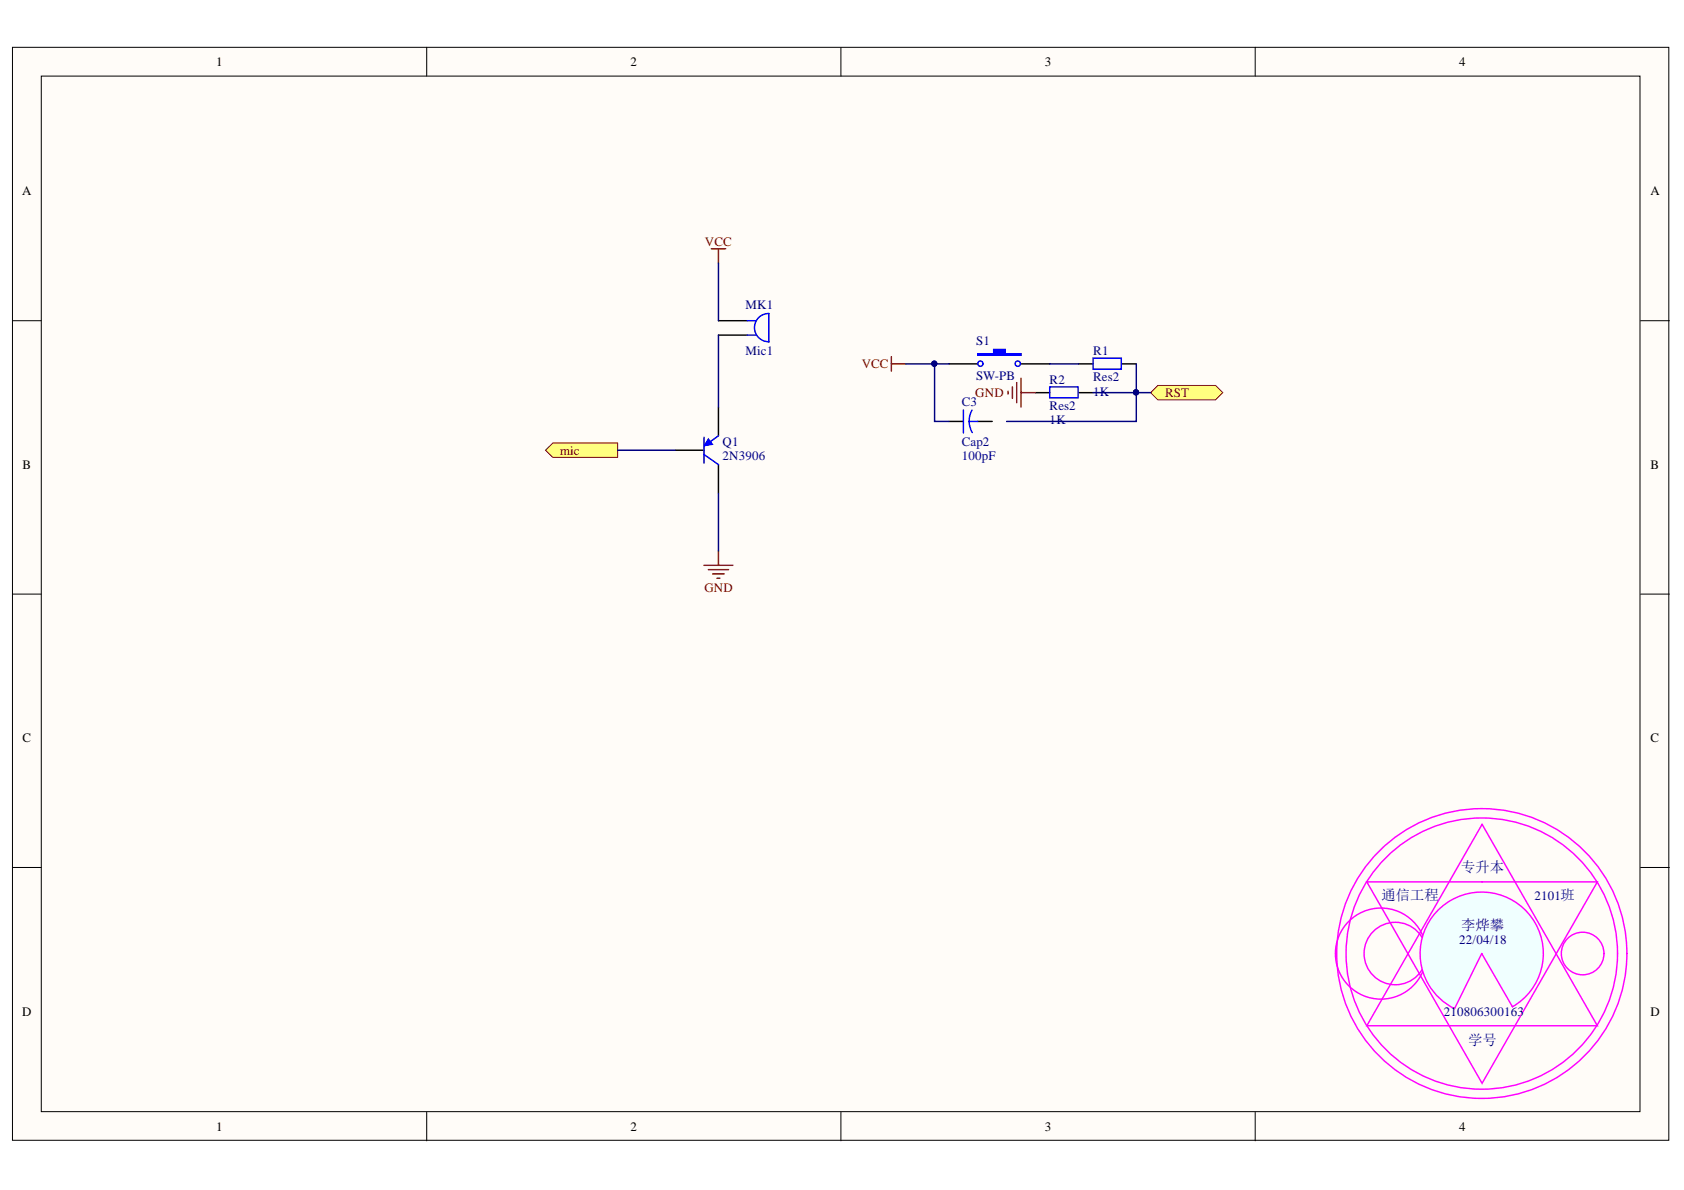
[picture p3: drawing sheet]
<svg xmlns="http://www.w3.org/2000/svg" width="297mm" height="210mm" viewBox="0 0 297 210" stroke-linecap="round" stroke-linejoin="round" font-family="sans-serif">
<g fill="#fffcf8" stroke="#000" stroke-width=".18">
<path d="M2.2 8.3h292.2v192.8h-292.2z"/>
<path d="M7.3 13.4h282v182.7h-282z"/>
</g>
<path d="M75.3 8.3v5.1M148.3 8.3v5.1M221.4 8.3v5.1M2.2 56.6h5.1M289.4 56.6h5.1M2.2 104.8h5.1M289.4 104.8h5.1M2.2 153h5.1M289.4 153h5.1M75.3 196.2v5M148.3 196.2v5M221.4 196.2v5" fill="none" stroke="#000" stroke-width=".18"/>
<g fill="none" stroke="#f0f" stroke-width=".25">
<circle cx="243.6" cy="168.2" r="8"/>
<circle cx="246.1" cy="168.2" r="5.5"/>
<circle cx="261.4" cy="168.2" r="23.9"/>
<circle cx="261.4" cy="168.2" r="25.6"/>
<circle cx="279.2" cy="168.2" r="3.8"/>
</g>
<path d="M253.9 160.3a10.8 10.8 0 0 0 2.7 17.6l4.8-9.7 5.4 9.4a10.8 10.8 0 0 0 3.3-15.9 10.8 10.8 0 0 0-16.2-1.4zM261.4 168.2l5.4 9.4z" fill-rule="evenodd" fill="#f0ffff" stroke="#f0f" stroke-width=".25"/>
<path d="M241.1 155.6h40.7l-20.4 35.5zM261.4 145.4l20.4 35.5h-40.7z" fill="none" stroke="#f0f" stroke-width=".25"/>
<path d="M126.7 56.6h5.1M126.7 59.1h5.1M119.1 79.4h5.1M126.7 71.8v5.1M126.7 81.9v5.1" fill="none" stroke="#000" stroke-width=".25"/>
<path d="M131.8 59.1h1.5M131.8 56.6h1.5M124.2 77.1v4.6M126.7 76.9l-1.8 1.2M135.6 60.3a2.49 2.49 0 0 1-2.5-2.5 2.49 2.49 0 0 1 2.5-2.5v5.1M124.2 80.2l2.5 1.7" fill="none" stroke="#00f" stroke-width=".25"/>
<path d="M124.9 77.4l.8 1-1.5 .2z" fill="#00f"/>
<path d="M124.9 77.4l.8 1-1.5 .2z" fill="none" stroke="#00f" stroke-width=".18"/>
<path d="M125.5 43.9h2.5M126.7 43.9v2.5M124.2 99.7h5.1M126.7 97.2v2.5M124.9 100.5h3.6M125.7 101.2h2M126.5 102h.5" fill="none" stroke="#800000" stroke-width=".25"/>
<path d="M96.2 79.4l1.3-1.3h11.4v2.6h-11.4z" fill-rule="evenodd" fill="#ffff80" stroke="#800000" stroke-width=".18"/>
<path d="M126.7 46.4v10.2M126.7 59.1v12.7M108.9 79.4h10.2M126.7 87v10.2" fill="none" stroke="#000080" stroke-width=".25"/>
<path d="M167.4 74.3h2.5M167.4 64.2h5.1M172.5 74.3h2.5M180.1 64.2h5.1M182.6 69.3h2.6M190.3 64.2h2.5M190.3 69.3h2.5M197.9 64.2h2.5" fill="none" stroke="#000" stroke-width=".25"/>
<path d="M169.9 72.3v4.1M170.9 74.3h1.6M170.9 74.3l.3 1.2 .3 .8M171.4 72.3l-.4 1.2-.1 .8M185.2 68.2h5v2h-5zM192.8 63.2h5v1.9h-5z" fill="none" stroke="#00f" stroke-width=".25"/>
<path d="M157.2 62.9v2.6M157.2 64.2h2.6M177.8 69v.5M178.6 68.2v2.1M179.3 67.5v3.5M180.1 66.7v5.1M180.1 69.3h2.5" fill="none" stroke="#800000" stroke-width=".25"/>
<path d="M172.5 62.4h2.8v-.8h2v.8h2.8v.3h-7.6z" fill-rule="evenodd" fill="#00f"/>
<g fill="none" stroke="#00f" stroke-width=".25">
<path d="M172.5 62.4h2.8v-.8h2v.8h2.8v.3h-7.6z"/>
<circle cx="172.9" cy="64.1" r=".46"/>
<circle cx="179.5" cy="64.1" r=".47"/>
</g>
<path d="M203 69.3l1.2-1.3h10.2l1.3 1.3-1.3 1.2h-10.2z" fill-rule="evenodd" fill="#ffff80" stroke="#800000" stroke-width=".18"/>
<path d="M159.8 64.2h7.6M164.8 64.2v10.1h2.6M185.2 64.2h5.1M192.8 69.3h10.2M200.4 64.2v10.1h-22.8" fill="none" stroke="#000080" stroke-width=".25"/>
<g fill="#000080" stroke="#000080" stroke-width=".18">
<circle cx="200.4" cy="69.2" r=".46"/>
<circle cx="164.8" cy="64.1" r=".46"/>
</g>
<g font-size="2.5" fill="#000080">
<text x="257.7" y="153.8">专升本</text>
<text x="243.7" y="158.8">通信工程</text>
<text x="257.7" y="164">李烨攀</text>
<text x="259" y="184.3">学号</text>
</g>
<g font-size="2.3">
<text x="38.1" y="11.7">1</text>
<text x="111.2" y="11.7">2</text>
<text x="184.3" y="11.7">3</text>
<text x="257.4" y="11.7">4</text>
<text x="3.9" y="34.5">A</text>
<text x="291.1" y="34.5">A</text>
<text x="4" y="82.7">B</text>
<text x="291.1" y="82.7">B</text>
<text x="4" y="130.9">C</text>
<text x="291.1" y="130.9">C</text>
<text x="3.9" y="179.2">D</text>
<text x="291.1" y="179.2">D</text>
<text x="38.1" y="199.5">1</text>
<text x="111.2" y="199.5">2</text>
<text x="184.3" y="199.5">3</text>
<text x="257.4" y="199.5">4</text>
</g>
<g font-size="2.3" fill="#800000">
<text x="124.3" y="43.4">VCC</text>
<text x="152" y="65">VCC</text>
<text x="172" y="70">GND</text>
<text x="205.5" y="70">RST</text>
<text x="98.8" y="80.2">mic</text>
<text x="124.2" y="104.3">GND</text>
</g>
<g font-size="2.3" fill="#000080">
<text x="131.5" y="54.6">MK1</text>
<text x="131.5" y="62.7">Mic1</text>
<text x="172.2" y="60.9">S1</text>
<text x="192.8" y="62.7">R1</text>
<text x="169.7" y="71.6">C3</text>
<text x="172.2" y="67">SW-PB</text>
<text x="185.1" y="67.8">R2</text>
<text x="192.8" y="69.8">1K</text>
<text x="192.8" y="67.2">Res2</text>
<text x="185.1" y="74.9">1K</text>
<text x="185.1" y="72.3">Res2</text>
<text x="127.5" y="78.7">Q1</text>
<text x="127.5" y="81.2">2N3906</text>
<text x="169.7" y="81.2">100pF</text>
<text x="169.7" y="78.7">Cap2</text>
<text x="270.7" y="158.8">2101班</text>
<text x="257.4" y="166.5">22/04/18</text>
<text x="254.7" y="179.2">210806300163</text>
</g>
</svg>
